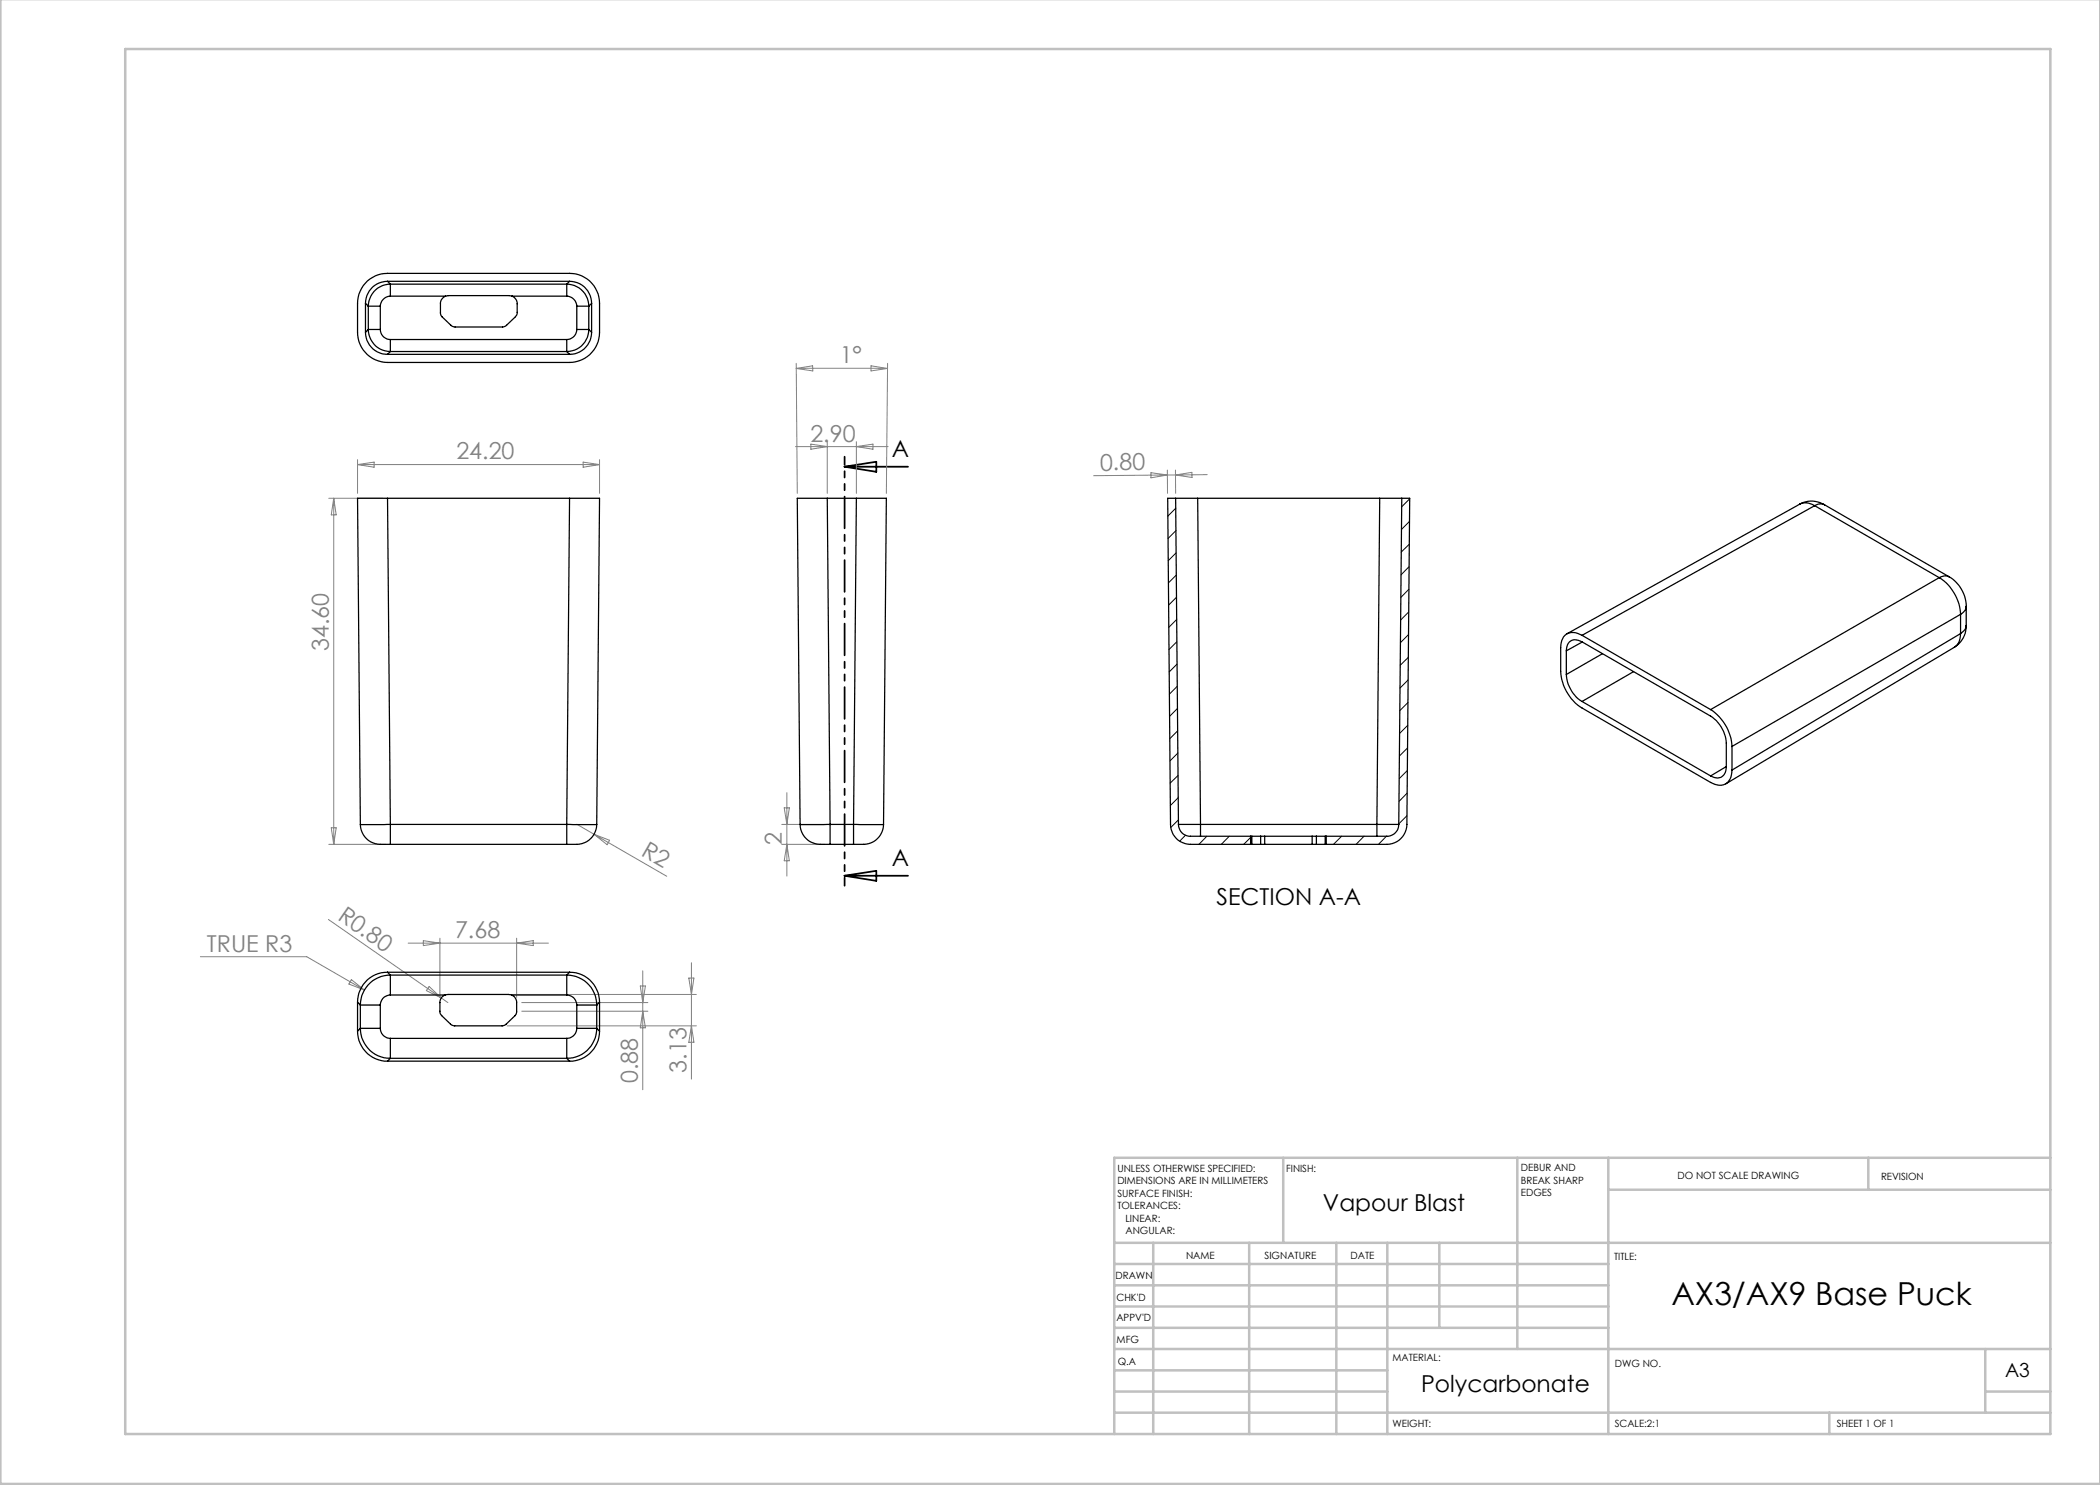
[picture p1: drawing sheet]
<svg xmlns="http://www.w3.org/2000/svg" width="420mm" height="297mm" viewBox="0 0 420 297" stroke-linecap="round" stroke-linejoin="round" font-family="sans-serif">
<g fill="none" stroke="#808080" stroke-width=".2">
<path d="M159.2 72.7l.3 26M159.2 73.7l3.3-.5 .1 1zM159.2 73.7h18.3M174.2 73.2l3.3 .5-3.3 .5zM177.5 72.7l-.2 26M65.8 99.7h10.7M66.7 99.7v69.2M66.7 99.7l.5 3.3h-.9zM71.5 91.9v6.8M71.5 92.9h48.4M71.5 92.9l3.3-.5v1zM116.6 92.4l3.3 .5-3.3 .5z"/>
<path d="M119.9 91.9v6.8M159.1 89.3h18.5M162.2 88.8l3.3 .5-3.3 .5zM165.5 88.3v10.4M171.3 88.3v10.4M171.3 89.3l3.3-.5v1zM230.2 94.5l3.3 .5-3.3 .6zM233.5 94v4.7M233.5 95l-14.8 .1M233.5 95h1.6M235.1 94v4.7M235.1 95l3.3-.5v1z"/>
<path d="M241.4 94.9l-6.3 .1M157.4 158.5v16.7M65.8 168.9h11.3M66.3 165.6h.9l-.5 3.3zM115.4 164.8l3.4 2.1M118.8 166.9l14.5 8.4M118.8 166.9l3.1 1.2-.5 .8zM156.4 168.9h8.6M156.4 164.9h8.6M156.8 161.6h1.1l-.5 3.3zM157.4 168.9l.5 3.3h-1.1zM40.1 191.3h21.2l11.6 6.7"/>
<path d="M65.7 183.9l22.6 15.7M70.3 195.9l2.6 2.1-3.1-1.2zM81.6 188.6h28.1M84.7 188.1l3.3 .5-3.3 .5zM85.8 197.3l2.5 2.3-3-1.5zM88 187.6v11.9M88.3 199.6l1.3 .9M102.7 198.9h36.6M103.3 187.6v11.9M103.3 188.6l3.3-.5v1zM128.1 197.2h1l-.5 3.3zM128.6 194.2v23.7"/>
<path d="M137.8 195.6h1l-.5 3.3zM138.3 192.5v23.3M101.4 205.2h37.9M104.4 202.2h25.2M104.4 200.5h25.2M128.6 202.2l.5 3.4h-1zM138.3 205.2l.5 3.3h-1z"/>
</g>
<path d="M168.9 93.3h12.7M168.9 93.3l6.4-.9v2zM168.9 175.2l6.4-1v2zM168.9 175.2h12.7" fill="none" stroke="#000" stroke-width=".35"/>
<path d="M168.9 91.3v85.8" fill="none" stroke="#000" stroke-width=".35" stroke-dasharray="6.3 1.3 1.3 1.3 1.3 1.3" stroke-dashoffset="4.7"/>
<g fill="none" stroke="#c0c0c0" stroke-width=".5">
<path d="M.1 -.1v296.9h419.9M25 9.8h385.1v277h-385.1zM256.6 231.6v17M303.5 231.6v38.2M321.7 231.6v55.2M321.7 237.9h88.4M373.7 231.6v6.3M410.1 231.6h-187.3v55.2M222.8 248.6h187.3M222.8 257.1h98.9M222.8 252.8h98.9M230.6 248.6v38.2"/>
<path d="M249.8 248.6v38.2M267.3 248.6v38.2M277.5 248.6v38.2M287.9 248.6v17M222.8 265.6h98.9M222.8 261.3h98.9M222.8 278.3h54.7M222.8 274.1h54.7M222.8 269.8h187.3M397.1 278.3h13M397.1 269.8v12.7M222.8 282.5h187.3"/>
<path d="M365.9 282.5v4.3"/>
</g>
<g fill="none" stroke="#000" stroke-width=".25">
<path d="M73.5 56.2l1-.7a5.5 5.5 0 0 1 3-.8h36.4a5.9 5.9 0 0 1 6 6v5.8a6.1 6.1 0 0 1-6 6h-36.4a6 6 0 0 1-6-6v-5.8a6.3 6.3 0 0 1 2-4.5zM77.5 56.3a4.4 4.4 0 0 0-4.4 4.4M77.5 56.3h36.4M77.5 56.3l.6 .5M78.1 56.8a4.4 4.4 0 0 0-4.4 4.4M78.1 59.2a2.1 2.1 0 0 0-2 2M78.1 56.8v2.4M78.1 56.8h35.2M78.1 59.2h11M89.1 59.2l.6-.1h12.1l.6 .1M89.1 59.2a1.64 1.64 0 0 0-1 1.5l.1 2.4 2 2 .7 .3h9.7l.4-.1 2.4-2.3v-2.3a1.64 1.64 0 0 0-1-1.5M102.4 59.2h10.9"/>
<path d="M113.3 56.8a4.4 4.4 0 0 1 4.5 4.4M113.3 59.2a2.1 2.1 0 0 1 2.1 2M113.3 56.8v2.4M113.9 56.3a4.4 4.4 0 0 1 4.4 4.4M113.9 56.3l-.6 .5M73.1 66.5a4.4 4.4 0 0 0 4.4 4.4M73.1 60.7v5.8M73.1 60.7l.6 .5M73.7 65.9a4.4 4.4 0 0 0 4.4 4.4M73.7 65.9h2.4M73.7 61.2h2.4M73.7 65.9l-.6 .6"/>
<path d="M73.7 61.2v4.7M76.1 65.9a2.03 2.03 0 0 0 2 2M76.1 61.2v4.7M77.5 70.9h36.4M78.1 67.9v2.4M78.1 70.3l-.6 .6M78.1 70.3h35.2M78.1 67.9h35.2M113.3 67.9v2.4M113.3 70.3l.6 .6M115.4 61.2h2.4M115.4 65.9h2.4"/>
<path d="M115.4 65.9a2.03 2.03 0 0 1-2.1 2M115.4 61.2v4.7M117.8 65.9a4.4 4.4 0 0 1-4.5 4.4M117.8 65.9l.5 .6M117.8 61.2v4.7M118.3 66.5a4.4 4.4 0 0 1-4.4 4.4M118.3 60.7v5.8M118.3 60.7l-.5 .5M77.5 99.7h-6l.6 65.2M77.5 99.7l.6 65.2M77.5 99.7h36.4M113.9 99.7h6l-.6 65.2"/>
<path d="M113.9 99.7l-.6 65.2M165.5 99.7h-6l.5 65.2M165.5 99.7h5.8M165.5 99.7l.5 65.2M171.3 99.7h6l-.6 65.2M171.3 99.7l-.6 65.2M235.1 99.7h-1.6l.6 65.2a4 4 0 0 0 4 4h12M235.1 99.7h4.4M235.1 99.7l.6 65.2M239.5 99.7h36.4M239.5 99.7l.6 65.2M275.9 99.7h4.5"/>
<path d="M275.9 99.7l-.5 65.2M280.4 99.7h1.5l-.5 65.2a4 4 0 0 1-4 4h-12.1M280.4 99.7l-.6 65.2M360 100.8a4.9 4.9 0 0 1 4.9 .2M360 100.8a3 3 0 0 1 2.9 .3M360 100.8l-46.6 25.9M362.9 101.1l-46.5 26M362.9 101.1l24.9 14.4M364.9 101l-.9-.2-1.1 .3M364.9 101l24.9 14.4M387.8 115.5a9.3 9.3 0 0 1 4.3 7.4M387.8 115.5l-45.7 26.4"/>
<path d="M389.8 115.4a7 7 0 0 1 3.4 5.9M389.8 115.4l-.9-.2-1.1 .3M313.3 134.9a7 7 0 0 0 3.1 5.4M313.3 130.2a1.92 1.92 0 0 1 .9-2 1.92 1.92 0 0 1 2.2 .2l25.7 14.8a7 7 0 0 1 3.2 5.4v4.8a1.93 1.93 0 0 1-1 2 1.93 1.93 0 0 1-2.2-.2M313.3 130.2v4.7M316.4 127.1a2.56 2.56 0 0 0-3.9 .6l-.3 .8-.1 1v4.8a9.3 9.3 0 0 0 4.3 7.3l25.7 14.9a2.57 2.57 0 0 0 3.9-.7l.4-1.8M316.4 127.1l25.7 14.8M316.4 128.4l-3.1 1.8M320.5 130.7l-7.2 4.2M326.7 134.3l-10.3 6M390.9 129.4l-45.7 27.4M392.1 126.7a2.94 2.94 0 0 1-1.2 2.7"/>
<path d="M392.1 122.9l-45.7 26.4M392.1 122.9v3.8M392.1 126.7l-45.7 27.3M393.2 125.1a4.9 4.9 0 0 1-2.3 4.3M393.2 121.3l-.2 .8-.9 .8M393.2 125.1l-.2 .8-.9 .8M393.2 121.3v3.8M316.4 140.3l25.7 14.9M342.1 141.9a9.5 9.5 0 0 1 4.3 7.4M345.3 153.3l-3.2 1.9M346.4 149.3v4.7M72.1 164.9h6"/>
<path d="M72.1 164.9a4.2 4.2 0 0 0 5 4h1M78.1 164.9v4M78.1 164.9h35.2M78.1 168.9h35.2M113.3 164.9h6M113.3 164.9v4M119.3 164.9a4.2 4.2 0 0 1-5 4h-1M160 164.9h6M160 164.9a4.3 4.3 0 0 0 5 4h1M166 164.9v4M166 164.9h4.7M166 168.9h4.7"/>
<path d="M170.7 164.9h6M170.7 164.9v4M176.7 164.9a4.2 4.2 0 0 1-5 4h-1M235.7 164.9a2.35 2.35 0 0 0 2.4 2.3h12M235.7 164.9h4.4M240.1 164.9v2.3M240.1 164.9h35.3M250.1 168.9h.3M250.1 167.2h.3M250.1 167.2v1.7M250.4 168.9h1.7M250.4 167.2h1.7"/>
<path d="M250.4 167.2v1.7M252.1 168.9h.8M252.1 167.2h.8M252.1 167.2v1.7M252.9 168.9h9.5M252.9 167.2h9.5M252.9 167.2v1.7M262.4 168.9h.9M262.4 167.2h.9M262.4 167.2v1.7M263.3 168.9h1.7M263.3 167.2h1.7"/>
<path d="M263.3 167.2v1.7M265 168.9h.3M265 167.2h.3M265 167.2v1.7M265.3 167.2v1.7M275.4 164.9h4.4M275.4 164.9v2.3M279.8 164.9a2.35 2.35 0 0 1-2.4 2.3h-12.1M77.5 194.4a5.9 5.9 0 0 0-6 6M77.5 194.4l.6 .6M77.5 194.4h36.4M78.1 199a2.02 2.02 0 0 0-2 2"/>
<path d="M78.1 195a6 6 0 0 0-6 6M78.1 195v4M78.1 199h10.9M78.1 195h35.2M89 199a1.64 1.64 0 0 0-1 1.5l.1 2.2 2.1 2.2 .6 .3h9.7l.5-.2 2.2-2.2 .1-2.3a1.64 1.64 0 0 0-1-1.5M89 199l.6-.1h12.1l.6 .1M102.3 199h11M113.3 195a6 6 0 0 1 6 6M113.3 199a2.02 2.02 0 0 1 2.1 2M113.3 195v4M113.9 194.4a5.9 5.9 0 0 1 6 6M113.9 194.4l-.6 .6"/>
<path d="M71.5 206.2a6 6 0 0 0 6 6M71.5 200.4v5.8M71.5 200.4l.6 .6M72.1 205.7a6 6 0 0 0 6 6M72.1 205.7h4M72.1 201h4M72.1 201v4.7M72.1 205.7l-.6 .5M76.1 205.7a2.03 2.03 0 0 0 2 2M76.1 201v4.7M77.5 212.2h36.4M78.1 207.7v4"/>
<path d="M78.1 207.7h35.2M78.1 211.7h35.2M78.1 211.7l-.6 .5M113.3 207.7v4M113.3 211.7l.6 .5M115.4 201h3.9M115.4 205.7h3.9M115.4 205.7a2.03 2.03 0 0 1-2.1 2M115.4 201v4.7M119.3 205.7a6 6 0 0 1-6 6M119.3 201v4.7M119.3 205.7l.6 .5"/>
<path d="M119.9 206.2a6 6 0 0 1-6 6M119.9 200.4v5.8M119.9 200.4l-.6 .6"/>
</g>
<g fill="none" stroke="#000" stroke-width=".2">
<path d="M281.9 99.8l-1.6 1.6M235.2 101.6l-1.6 1.6M235.2 106.1l-1.6 1.6M235.2 110.6l-1.6 1.5M235.3 115l-1.6 1.6M235.3 119.4l-1.6 1.6M281.8 117.9l-1.6 1.6M281.8 113.3l-1.6 1.7M281.9 108.8l-1.7 1.6M281.9 104.3l-1.6 1.6M235.3 123.9l-1.5 1.6M235.4 128.3l-1.6 1.6"/>
<path d="M235.4 132.8l-1.6 1.6M235.4 137.3l-1.5 1.5M281.6 136l-1.6 1.6M281.7 131.5l-1.7 1.6M281.7 126.9l-1.6 1.6M281.7 122.4l-1.6 1.6M235.5 141.7l-1.6 1.6M235.5 146.2l-1.5 1.5M235.6 150.6l-1.6 1.6M235.6 155.1l-1.6 1.5M235.7 159.5l-1.6 1.6M281.4 158.6l-1.6 1.7"/>
<path d="M281.4 154.1l-1.5 1.6M281.5 149.6l-1.6 1.6M281.6 145.1l-1.7 1.6M281.6 140.5l-1.6 1.6M235.7 164l-1.6 1.5M237.1 167l-1.2 1.2M241.4 167.2l-1.6 1.7M245.9 167.2l-1.6 1.7M250.1 167.5l-1.4 1.4M268.3 167.2l-1.6 1.7M272.8 167.2l-1.6 1.7M277.3 167.2l-1.6 1.7"/>
<path d="M281.4 163.2l-1.6 1.6"/>
</g>
<text font-size="6.3" x="334.3" y="261">AX3/AX9 Base Puck</text>
<g font-size="4.7" fill="#808080">
<text x="167.9" y="72.6">1°</text>
<text x="162.1" y="88.3">2.90</text>
<text x="91.3" y="91.9">24.20</text>
<text x="220" y="94.1">0.80</text>
<text x="65.8" y="130.3" transform="rotate(-90 65.8 130.3)">34.60</text>
<text x="128" y="171" transform="rotate(30 128 171)">R2</text>
<text x="156.4" y="168.9" transform="rotate(-90 156.4 168.9)">2</text>
<text x="67.3" y="183.8" transform="rotate(35 67.3 183.8)">R0.80</text>
<text x="41.4" y="190.3">TRUE R3</text>
<text x="91" y="187.6">7.68</text>
<text x="137.3" y="214.5" transform="rotate(-90 137.3 214.5)">3.13</text>
<text x="127.6" y="216.6" transform="rotate(-90 127.6 216.6)">0.88</text>
</g>
<g font-size="4.7">
<text x="178.4" y="91.4">A</text>
<text x="178.4" y="173.2">A</text>
<text x="243.3" y="181">SECTION A-A</text>
<text x="264.6" y="242.2">Vapour Blast</text>
<text x="284.2" y="278.4">Polycarbonate</text>
</g>
<text font-size="3.9" x="401" y="275.4">A3</text>
<g font-size="2">
<text x="223.5" y="234.4">UNLESS OTHERWISE SPECIFIED:</text>
<text x="223.5" y="236.9">DIMENSIONS ARE IN MILLIMETERS</text>
<text x="223.5" y="239.4">SURFACE FINISH:</text>
<text x="257.2" y="234.4">FINISH:</text>
<text x="304.2" y="234.3">DEBUR AND</text>
<text x="304.2" y="236.8">BREAK SHARP</text>
<text x="304.2" y="239.3">EDGES</text>
<text x="335.5" y="235.8">DO NOT SCALE DRAWING</text>
<text x="376.2" y="236">REVISION</text>
<text x="223.5" y="241.9">TOLERANCES:</text>
<text x="225.1" y="244.4">LINEAR:</text>
<text x="225.1" y="246.9">ANGULAR:</text>
<text x="237.2" y="251.8">NAME</text>
<text x="252.9" y="251.7">SIGNATURE</text>
<text x="270.1" y="251.7">DATE</text>
<text x="223.1" y="255.9">DRAWN</text>
<text x="322.8" y="252">TITLE:</text>
<text x="223.3" y="260.1">CHK'D</text>
<text x="223.3" y="264.2">APPV'D</text>
<text x="223.3" y="268.6">MFG</text>
<text x="223.5" y="272.9">Q.A</text>
<text x="278.5" y="272.3">MATERIAL:</text>
<text x="323" y="273.4">DWG NO.</text>
<text x="278.5" y="285.3">WEIGHT:</text>
<text x="323" y="285.4">SCALE:2:1</text>
<text x="367.4" y="285.4">SHEET 1 OF 1</text>
</g>
</svg>
